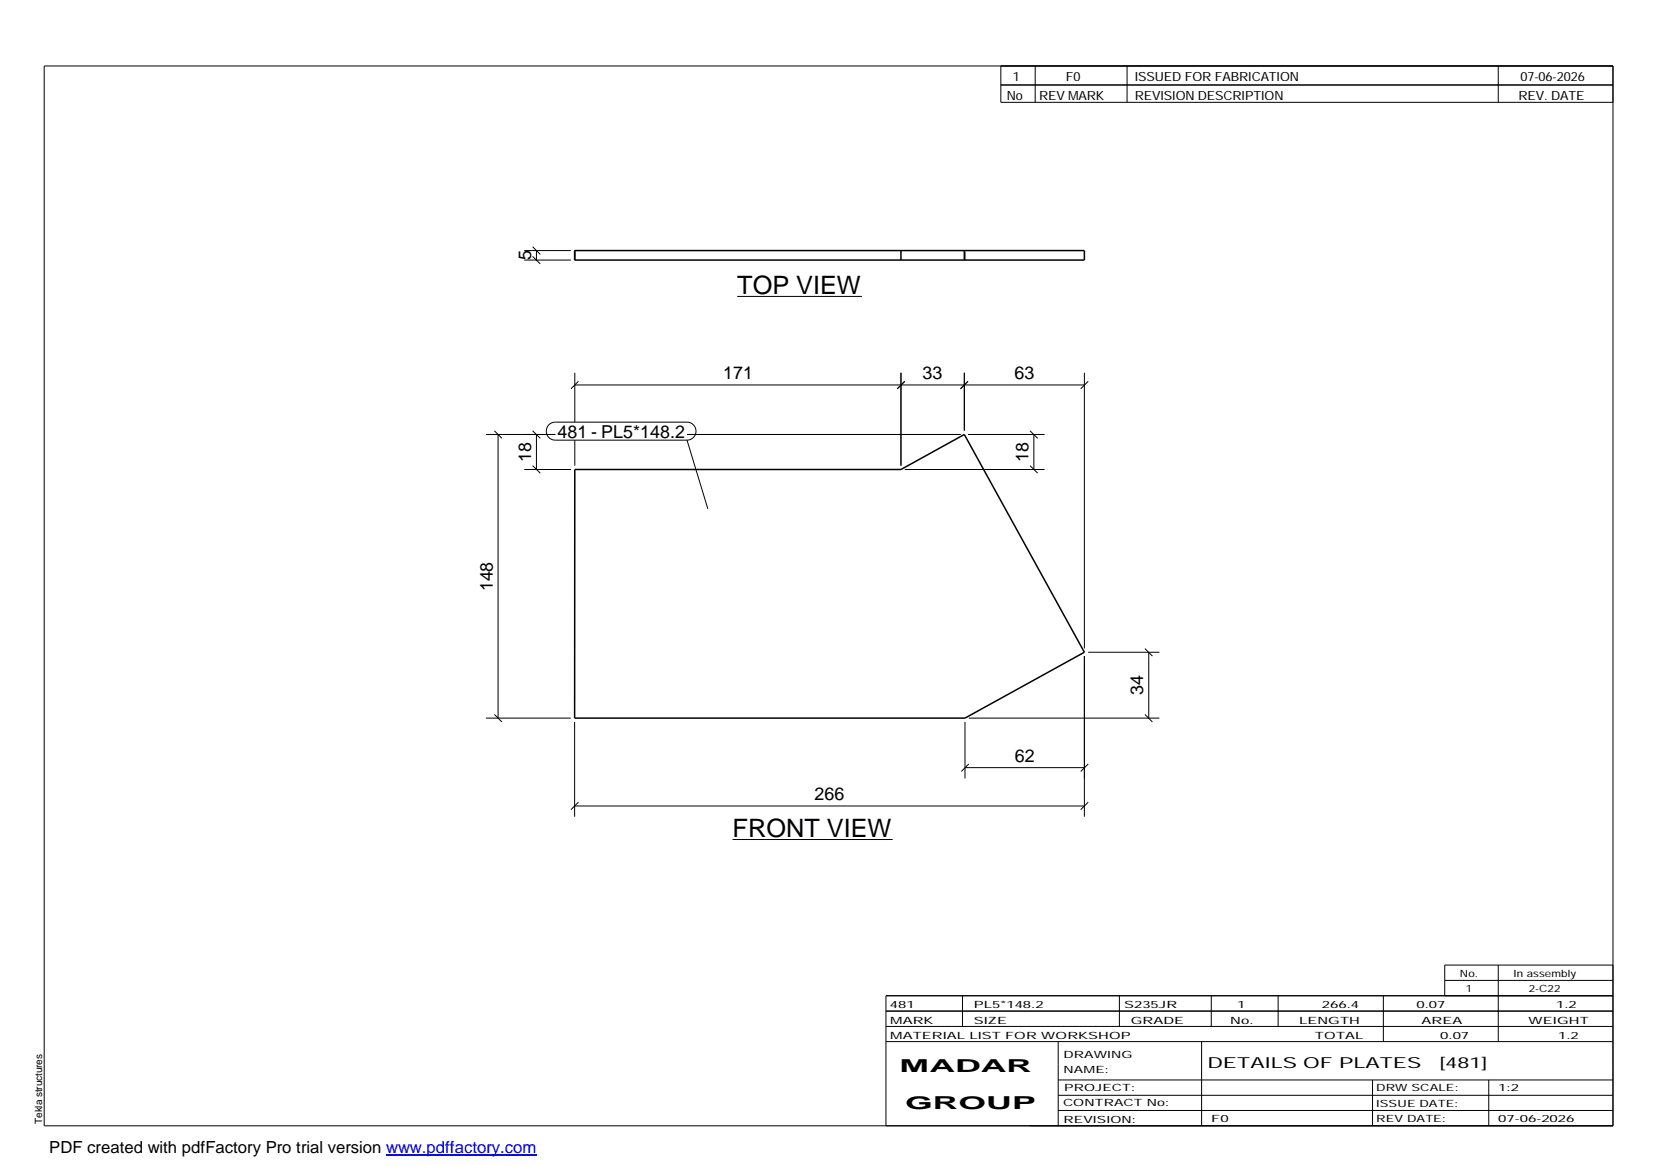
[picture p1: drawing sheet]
<svg xmlns="http://www.w3.org/2000/svg" width="420mm" height="297mm" viewBox="0 0 420 297" stroke-linecap="round" stroke-linejoin="round" font-family="sans-serif">
<path d="M145.9 63.6v2.4M145.9 63.6h129.4v2.4h-129.4zM228.7 63.6v2.4M244.8 63.6v2.4M145.9 119.2h82.8l16.1-8.9 30.5 55.3-30.3 16.7h-99.1z" fill="none" stroke="#000" stroke-width=".38"/>
<path d="M245 66v-2.4M245 66h-.2" fill="none" stroke="#000" stroke-width=".25" stroke-dasharray="2.1 2.1" stroke-linecap="butt"/>
<g fill="none" stroke="#000" stroke-width=".25">
<path d="M11.2 16.7h398.3v269.1h-398.3zM254.1 16.7v9.3h155.4M262.8 16.7v9.3M286.1 16.7v9.3M380.4 16.7v9.3M254.1 21.6h155.4M133.1 66h11.8M133.1 63.6h11.8M135.2 65.1l2 1.9M135.2 62.6l2 2M136.2 63.6v2.4M187.2 75.3h31.6"/>
<path d="M145.9 97.7h129.4M145.9 94.6v12.6M146.9 96.8l-2 1.9M228.7 94.6v23.6M229.7 96.8l-1.9 1.9M244.8 94.6v14.7M245.7 96.8l-1.9 1.9M275.3 94.6v70M276.3 96.8l-1.9 1.9M123.4 110.3h17.6M125.5 109.4l1.9 1.9M126.4 110.3v72"/>
<path d="M133.1 119.2h11.8M135.2 118.2l2 1.9M135.2 109.4l2 1.9M136.2 110.3v8.9M139.3 107.9l.8-.6 .9-.1h33.4a2.29 2.29 0 0 1 2.3 2.3 2.29 2.29 0 0 1-2.3 2.2h-33.4a2.3 2.3 0 0 1-2.1-1.4 2.3 2.3 0 0 1 .4-2.4zM145.9 111.7v6.5M174.4 110.3h69.4M174.4 111.7l5.3 17.5M229.7 119.2h35.5M245.7 110.3h19.5M261.5 118.2l1.9 1.9M261.5 109.4l1.9 1.9"/>
<path d="M262.5 110.3v8.9M275.3 166.6v40.7M276.3 165.6h18M290.7 164.7l1.9 1.9M291.6 165.6v16.7M123.4 182.3h21.5M125.5 181.4l1.9 1.9M145.9 183.3v24M245 194.9h30.3M245 183.3v14.3M246 182.3h48.3M246 194l-1.9 1.9"/>
<path d="M276.3 194l-1.9 1.9M290.7 181.4l1.9 1.9M145.9 204.6h129.4M146.9 203.7l-2 1.9M186 213.1h40.6M276.3 203.7l-1.9 1.9M224.9 256.7h184.6M244.3 252.8v7.8M284.2 252.8v7.8M307.5 252.8v7.8M324.5 252.8v7.8M351.2 252.8v11.6"/>
<path d="M366.8 248.9h42.7M380.4 245v19.4M409.5 245h-42.7v7.8M409.5 252.8h-184.6v33M224.9 264.4h184.6M224.9 260.6h184.6M268.6 264.4v21.4M268.6 274.2h140.9M268.6 278.1h140.9M305.1 264.4v21.4M348.4 274.2v11.6M378 274.2v11.6"/>
<path d="M268.6 281.9h140.9"/>
</g>
<path d="M98 293.3h38.2" fill="none" stroke="#00f" stroke-width=".3"/>
<g font-size="6.4">
<text x="187.2" y="74.5">TOP VIEW</text>
<text x="186" y="212.4">FRONT VIEW</text>
</g>
<g font-size="4.5">
<text x="134.8" y="66.1" transform="rotate(-90 134.8 66.1)">5</text>
<text x="183.6" y="96.3">171</text>
<text x="234.2" y="96.3">33</text>
<text x="257.5" y="96.3">63</text>
<text x="141.5" y="111.2">481 - PL5*148.2</text>
<text x="134.8" y="117.3" transform="rotate(-90 134.8 117.3)">18</text>
<text x="261.1" y="117.3" transform="rotate(-90 261.1 117.3)">18</text>
<text x="125.1" y="150.1" transform="rotate(-90 125.1 150.1)">148</text>
<text x="290.2" y="176.5" transform="rotate(-90 290.2 176.5)">34</text>
<text x="257.6" y="193.5">62</text>
<text x="206.8" y="203.2">266</text>
<text x="228.4" y="272.3">MADAR</text>
<text x="229.8" y="281.6">GROUP</text>
</g>
<text font-size="4.2" x="12.5" y="292.7">PDF created with pdfFactory Pro trial version www.pdffactory.com</text>
<g font-size="3.9">
<text x="306.5" y="271.3">DETAILS OF PLATES</text>
<text x="365.4" y="271.3">[481]</text>
</g>
<g font-size="3.2">
<text x="257.1" y="20.5">1</text>
<text x="270.6" y="20.5">F0</text>
<text x="288.1" y="20.5">ISSUED FOR FABRICATION</text>
<text x="386" y="20.5">07-06-2026</text>
<text x="255.6" y="25.5">No</text>
<text x="263.8" y="25.5">REV MARK</text>
<text x="288.1" y="25.5">REVISION DESCRIPTION</text>
<text x="385.5" y="25.5">REV. DATE</text>
</g>
<g font-size="2.5">
<text x="370.6" y="247.9">No.</text>
<text x="372.1" y="251.8">1</text>
<text x="384.3" y="247.9">In assembly</text>
<text x="388.1" y="251.8">2-C22</text>
<text x="225.9" y="255.9">481</text>
<text x="247.3" y="255.9">PL5*148.2</text>
<text x="285.4" y="255.9">S235JR</text>
<text x="314.1" y="255.9">1</text>
<text x="335.6" y="255.9">266.4</text>
<text x="359.6" y="255.9">0.07</text>
<text x="395.1" y="255.9">1.2</text>
<text x="226" y="263.7">MATERIAL LIST FOR WORKSHOP</text>
<text x="226" y="259.9">MARK</text>
<text x="247.2" y="259.9">SIZE</text>
<text x="287.1" y="259.9">GRADE</text>
<text x="312.3" y="259.9">No.</text>
<text x="329.8" y="259.9">LENGTH</text>
<text x="333.8" y="263.7">TOTAL</text>
<text x="360.9" y="259.9">AREA</text>
<text x="365.6" y="263.7">0.07</text>
<text x="388.1" y="259.9">WEIGHT</text>
<text x="395.6" y="263.7">1.2</text>
<text x="270" y="268.5">DRAWING</text>
<text x="270" y="272.5">NAME:</text>
<text x="269.9" y="280.9">CONTRACT No:</text>
<text x="270.2" y="277">PROJECT:</text>
<text x="349.4" y="277.1">DRW SCALE:</text>
<text x="349.4" y="281">ISSUE DATE:</text>
<text x="380.4" y="277.1">1:2</text>
<text x="10.7" y="285.4" transform="rotate(-90 10.7 285.4)">Tekla structures</text>
<text x="270" y="285">REVISION:</text>
<text x="307.5" y="284.8">F0</text>
<text x="349.4" y="284.8">REV DATE:</text>
<text x="380.4" y="284.8">07-06-2026</text>
</g>
</svg>
